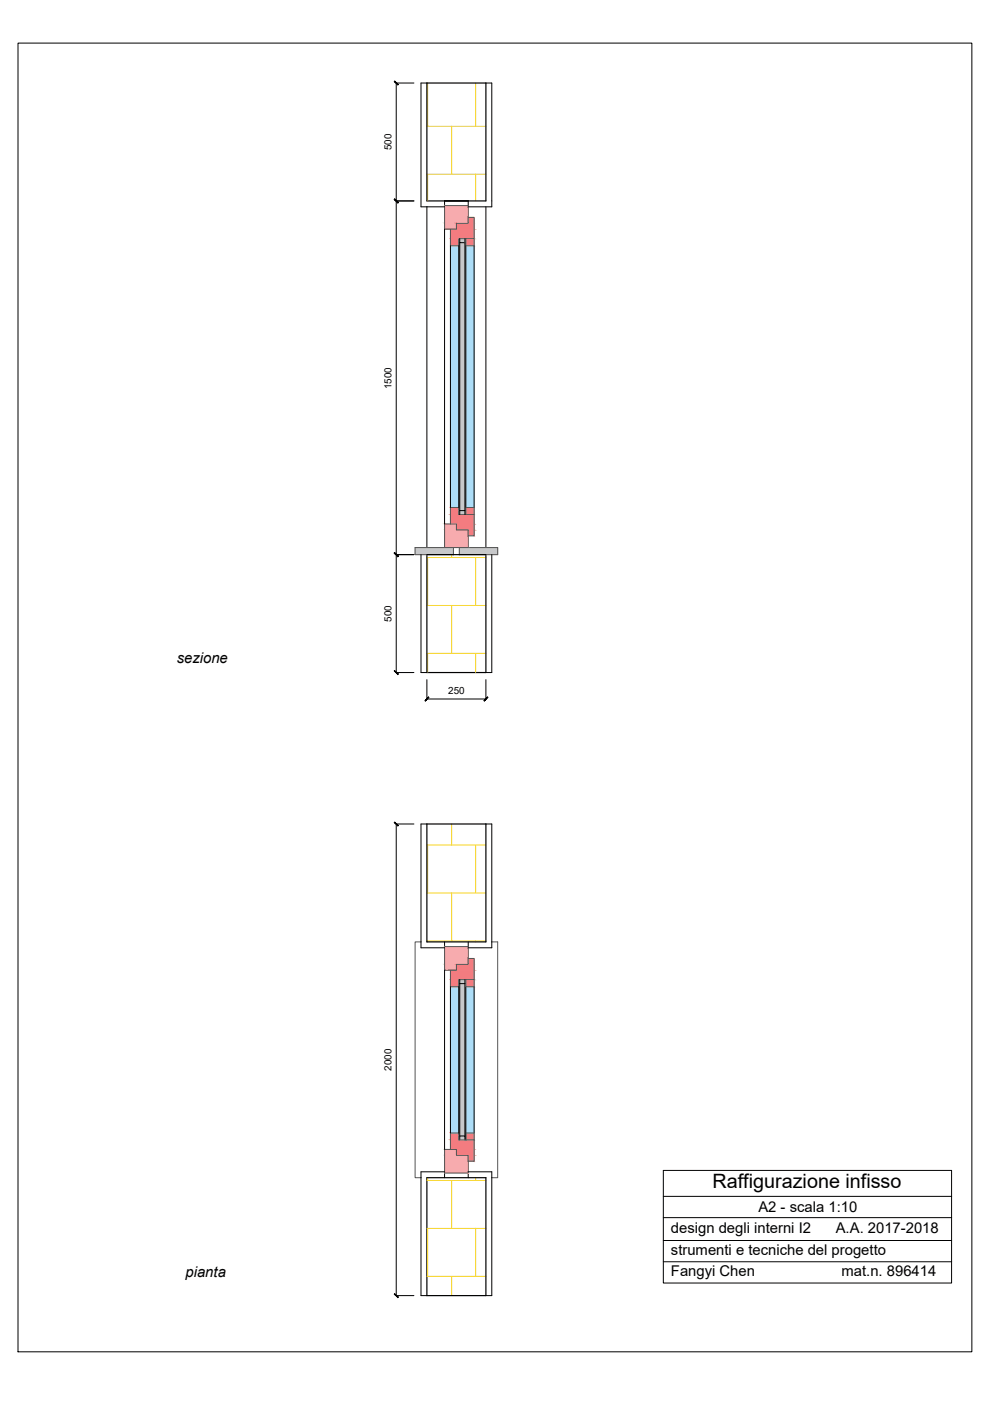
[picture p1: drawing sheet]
<svg xmlns="http://www.w3.org/2000/svg" width="420mm" height="594mm" viewBox="0 0 420 594" stroke-linecap="round" stroke-linejoin="round" font-family="sans-serif">
<!-- layer: X -->
<path d="M181 35.2h25v50h-25zM181 235.2h25v50h-25zM181 349.4h25v50h-25zM181 499.4h25v50h-25z" fill="none" stroke="#000" stroke-width=".51"/>
<!-- layer: quote -->
<g fill="none" stroke="#f8d731" stroke-width=".42">
<path d="M181.3 35.2v18.3M201.6 35.2v18.3M181 53.5h25M191.5 53.5v20.4M181 73.9h25M181.3 73.9v11.3M201.6 73.9v11.3M181 236.4h25M181.3 236.4v20.3M191.5 235.2v1.2M201.6 236.4v20.3M181 256.7h25"/>
<path d="M191.5 256.7v20.4M181 277.1h25M181.3 277.1v8.1M201.6 277.1v8.1M181 358.3h25M181.3 358.3v20.4M191.5 349.4v8.9M201.6 358.3v20.4M181 378.7h25M191.5 378.7v20.3M181 399h25M181.3 399v.4"/>
<path d="M201.6 399v.4M181.3 499.4v1.2M201.6 499.4v1.2M181 500.6h25M191.5 500.6v20.3M181 520.9h25M181.3 520.9v20.3M201.6 520.9v20.3M181 541.2h25M191.5 541.2v8.2"/>
</g>
<!-- layer: 0 -->
<path d="M181 87.7v144.5M206 87.7v144.5M191 104.2v111M201 104.2v111M191 418.4v62M201 418.4v62M281.2 496.3h122.3v47.8h-122.3zM281.2 507.3h122.3M281.2 516.3h122.3M281.2 526h122.3M281.2 535h122.3" fill="none" stroke="#000" stroke-width=".42"/>
<g fill="none" stroke="#545454" stroke-width=".42">
<path d="M188.5 87.2h10v7.5h-5v2.5h-5zM198.5 92.2h2.5v9h-6.5v3h-3.5v-7M197.1 101.2v1.7M197.5 101.2v3h3.5v-3M197.5 218.2v-3h3.5v3M188.5 232.2v-10h5v2.5h5v7.5M191 222.2v-7h3.5v3h6.5v9h-2.5M192.2 232.2v3h-16.2v-3h22.5M194.7 232.2v3h16.3v-3h-12.5M178.5 399.4h-2.5v100h2.5M208.5 399.4h2.5v100h-2.5M188.5 401.4h10v7.5h-5v2.5h-5z"/>
<path d="M197.5 415.4v3h3.5v-3M198.5 406.4h2.5v9h-6.5v3h-3.5v-7M188.5 487.4h5v2.5h5v7.5h-10zM197.5 480.4h3.5v3M201 483.4h-6.5v-3h-3.5v7M201 483.4v9h-2.5"/>
</g>
<!-- layer: quote -->
<g fill="#c7c8ca" stroke="#c7c8ca" stroke-width=".42">
<path d="M194.7 232.2l16.3 3v-3zM194.7 232.2l16.3 3h-16.3z"/>
<path d="M176 232.2l16.2 3v-3zM176 232.2l16.2 3h-16.2z"/>
<path d="M194.9 101.2l2.2 1.7v-1.7zM194.9 101.2l2.2 1.7h-2.2z"/>
<path d="M194.9 102.9l2.2 113.6v-113.6zM194.9 102.9l2.2 113.6h-2.2z"/>
<path d="M194.9 216.5l2.2 1.7v-1.7zM194.9 216.5l2.2 1.7h-2.2z"/>
<path d="M194.9 415.4l2.2 1.7v-1.7zM194.9 415.4l2.2 1.7h-2.2z"/>
<path d="M194.9 417.1l2.2 64.6v-64.6zM194.9 417.1l2.2 64.6h-2.2z"/>
<path d="M194.9 481.7l2.2 1.7v-1.7zM194.9 481.7l2.2 1.7h-2.2z"/>
</g>
<!-- layer: c -->
<g fill="none" stroke="#000" stroke-width=".42">
<path d="M181 35.2h-2.5v52.5h10M206 35.2h2.5v52.5h-10M188.5 87.2v-2h10v2M194.5 104.2v111M194.9 101.2v1.7h2.2M194.9 102.9v115.3M197.1 102.9v113.6h-2.2M197.1 101.2v1.7M197.5 104.2v111M197.1 216.5v1.7M178.5 235.2v50h2.5M208.5 235.2v50h-2.5"/>
<path d="M181 349.4h-2.5v52.5h10M206 349.4h2.5v52.5h-10M188.5 399.4v2M198.5 399.4v2M194.5 418.4v62M194.9 415.4v66.3M197.1 415.4v66.3M197.5 418.4v65M188.5 497.4v2M188.5 496.9h-10v52.5h2.5M194.9 483.4v-1.7h2.2v1.7M198.5 497.4v2"/>
<path d="M198.5 496.9h10v52.5h-2.5"/>
</g>
<!-- layer: quote -->
<g fill="#f7abae" stroke="#f7abae" stroke-width=".42">
<path d="M188.5 87.2l10 7.5v-7.5zM188.5 87.2l10 7.5h-10z"/>
<path d="M188.5 94.7l5 2.5v-2.5zM188.5 94.7l5 2.5h-5z"/>
<path d="M188.5 222.2l5 2.5v-2.5zM188.5 222.2l5 2.5h-5z"/>
<path d="M188.5 224.7l10 7.5v-7.5zM188.5 224.7l10 7.5h-10z"/>
<path d="M188.5 401.4l10 7.5v-7.5zM188.5 401.4l10 7.5h-10z"/>
<path d="M188.5 408.9l5 2.5v-2.5zM188.5 408.9l5 2.5h-5z"/>
<path d="M188.5 487.4l5 2.5v-2.5zM188.5 487.4l5 2.5h-5z"/>
<path d="M188.5 489.9l10 7.5v-7.5zM188.5 489.9l10 7.5h-10z"/>
</g>
<g fill="#f37c80" stroke="#f37c80" stroke-width=".42">
<path d="M198.5 92.2l2.5 2.5v-2.5zM198.5 92.2l2.5 2.5h-2.5z"/>
<path d="M193.5 94.7l7.5 2.5v-2.5zM193.5 94.7l7.5 2.5h-7.5z"/>
<path d="M191 97.2l10 4v-4zM191 97.2l10 4h-10z"/>
<path d="M197.5 101.2l3.5 3v-3zM197.5 101.2l3.5 3h-3.5z"/>
<path d="M191 101.2l3.5 3v-3zM191 101.2l3.5 3h-3.5z"/>
<path d="M197.5 215.2l3.5 3v-3zM197.5 215.2l3.5 3h-3.5z"/>
<path d="M191 215.2l3.5 3v-3zM191 215.2l3.5 3h-3.5z"/>
<path d="M191 218.2l10 4v-4zM191 218.2l10 4h-10z"/>
<path d="M193.5 222.2l7.5 2.5v-2.5zM193.5 222.2l7.5 2.5h-7.5z"/>
<path d="M198.5 224.7l2.5 2.5v-2.5zM198.5 224.7l2.5 2.5h-2.5z"/>
<path d="M198.5 406.4l2.5 2.5v-2.5zM198.5 406.4l2.5 2.5h-2.5z"/>
<path d="M193.5 408.9l7.5 2.5v-2.5zM193.5 408.9l7.5 2.5h-7.5z"/>
<path d="M191 411.4l10 4v-4zM191 411.4l10 4h-10z"/>
<path d="M197.5 415.4l3.5 3v-3zM197.5 415.4l3.5 3h-3.5z"/>
<path d="M191 415.4l3.5 3v-3zM191 415.4l3.5 3h-3.5z"/>
<path d="M197.5 480.4l3.5 3v-3zM197.5 480.4l3.5 3h-3.5z"/>
<path d="M191 480.4l3.5 3v-3zM191 480.4l3.5 3h-3.5z"/>
<path d="M191 483.4l10 4v-4zM191 483.4l10 4h-10z"/>
<path d="M193.5 487.4l7.5 2.5v-2.5zM193.5 487.4l7.5 2.5h-7.5z"/>
<path d="M198.5 489.9l2.5 2.5v-2.5zM198.5 489.9l2.5 2.5h-2.5z"/>
</g>
<g fill="#adddf7" stroke="#adddf7" stroke-width=".42">
<path d="M197.5 104.2l3.5 111v-111zM197.5 104.2l3.5 111h-3.5z"/>
<path d="M191 104.2l3.5 111v-111zM191 104.2l3.5 111h-3.5z"/>
<path d="M197.5 418.4l3.5 62v-62zM197.5 418.4l3.5 62h-3.5z"/>
<path d="M191 418.4l3.5 62v-62zM191 418.4l3.5 62h-3.5z"/>
</g>
<path d="M7.6 18.3h404.4v554.9h-404.4zM175.5 35.2h-7.5v50h7.5h-7.5v150h7.5h-7.5v50h7.5M188.5 97.2v125M181 288.2v8.2h25v-8.2M175.5 349.4h-7.5v200h7.5M188.5 411.4v76M194.9 417.1h2.2" fill="none" stroke="#000" stroke-width=".42"/>
<!-- layer: 0 -->
<g fill="#000" stroke="#000" stroke-width=".42">
<path d="M167.2 34.5l1.5 1.6 .1-.2zM167.2 34.5l.2-.1 1.4 1.5z"/>
<path d="M167.2 84.5l1.6 1.4-1.4-1.5zM167.2 84.5l1.6 1.4-.1 .1z"/>
<path d="M167.2 84.5l1.5 1.5 .1-.1zM167.2 84.5l.2-.1 1.4 1.5z"/>
<path d="M167.2 234.5l1.6 1.4zM167.2 234.5l1.6 1.4-.1 .1z"/>
<path d="M167.2 234.5l1.5 1.5 .1-.1zM167.2 234.5l1.6 1.4z"/>
<path d="M167.2 284.5l1.6 1.4zM167.2 284.5l1.6 1.4-.1 .1z"/>
<path d="M181.7 295.6l-1.4 1.7 1.5-1.6zM181.7 295.6l-1.4 1.7z"/>
<path d="M205.2 297.1l.1 .2 1.4-1.7zM206.7 295.6l.2 .1-1.6 1.6z"/>
<path d="M167.2 348.7l1.5 1.6 .1-.2zM167.2 348.7l1.6 1.4z"/>
<path d="M167.4 548.6l-.2 .2 1.6 1.3zM167.2 548.8l1.6 1.3-.1 .1z"/>
</g>
<text font-size="8.4" x="302.1" y="504">Raffigurazione infisso</text>
<g font-size="6.3">
<text x="74.9" y="281">sezione</text>
<text x="321.5" y="514">A2 - scala 1:10</text>
<text x="284.5" y="522.8">design degli interni I2</text>
<text x="354.3" y="522.8">A.A. 2017-2018</text>
<text x="284.5" y="532.1">strumenti e tecniche del progetto</text>
<text x="78.7" y="541.3">pianta</text>
<text x="284.5" y="541.2">Fangyi Chen</text>
<text x="356.8" y="541.2">mat.n. 896414</text>
</g>
<g font-size="4.2">
<text x="166" y="63.7" transform="rotate(-90 166 63.7)">500</text>
<text x="166" y="165" transform="rotate(-90 166 165)">1500</text>
<text x="166" y="263.7" transform="rotate(-90 166 263.7)">500</text>
<text x="190" y="294.4">250</text>
<text x="166" y="454" transform="rotate(-90 166 454)">2000</text>
</g>
</svg>
